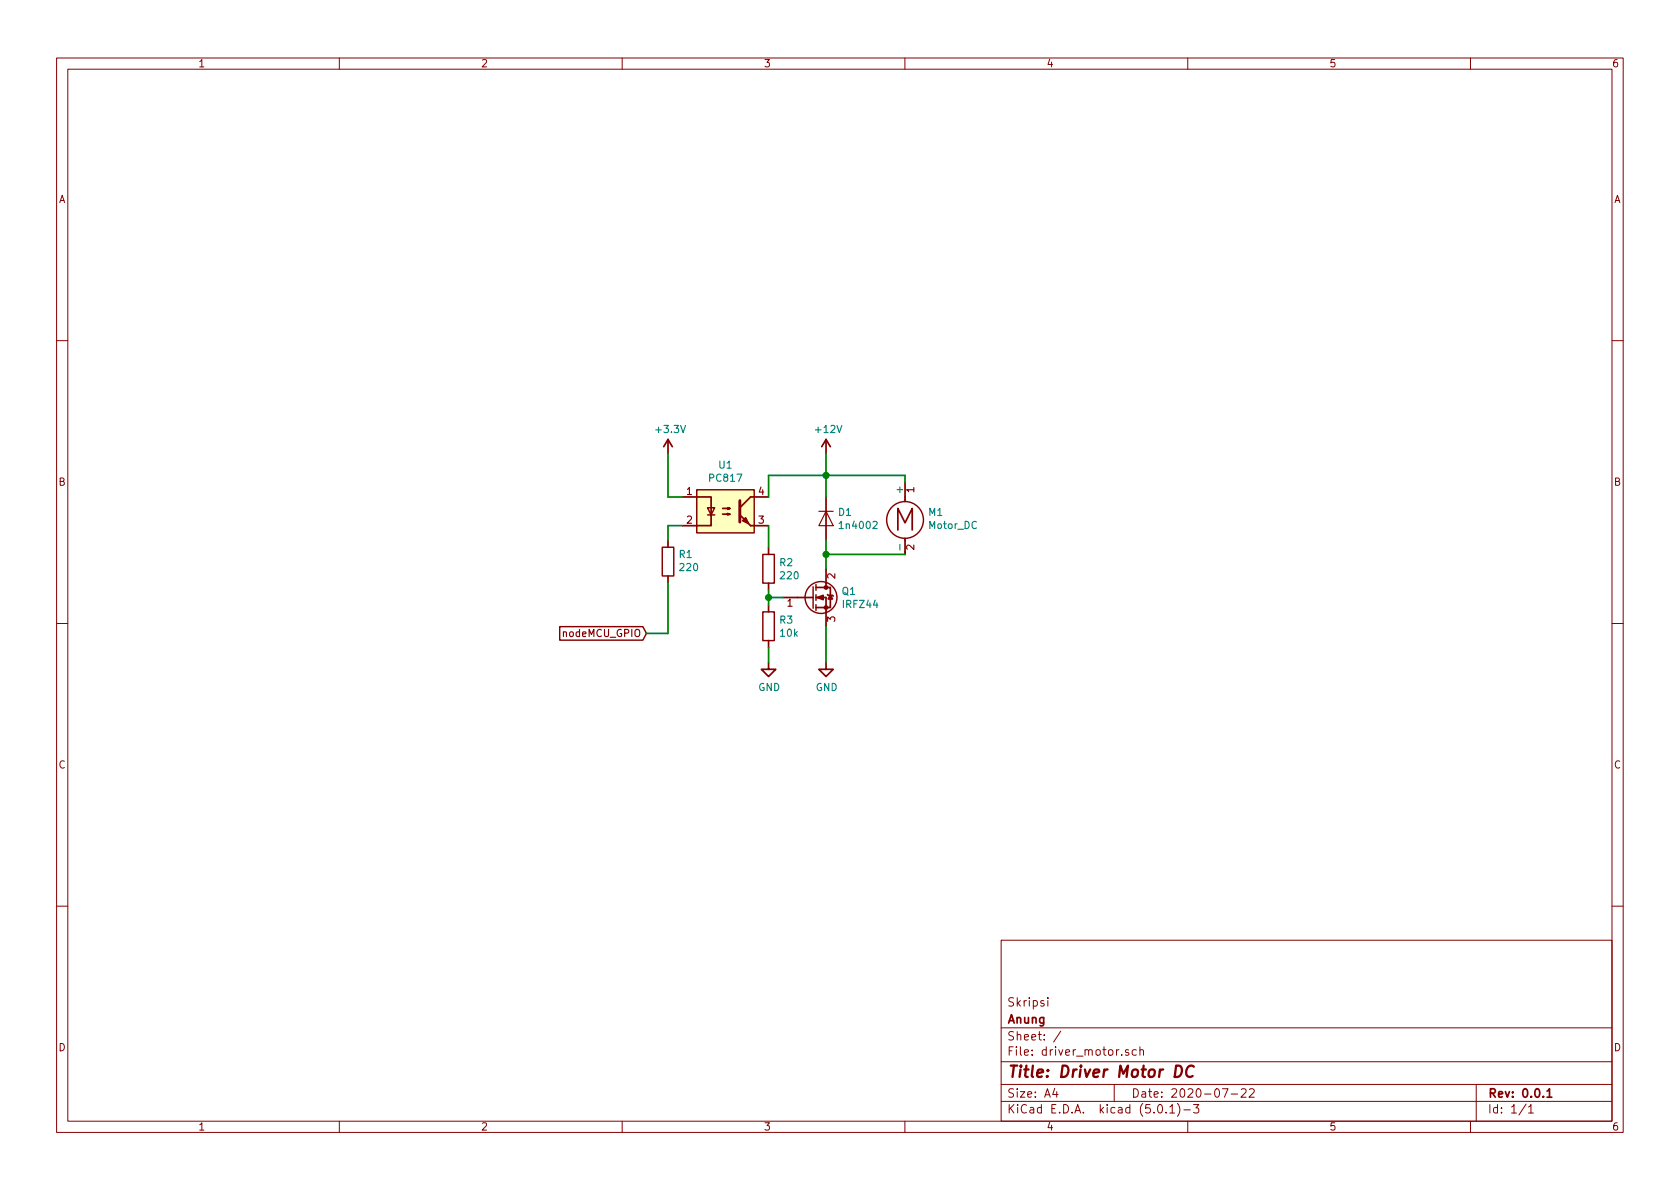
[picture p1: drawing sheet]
EESchema Schematic File Version 4
EELAYER 26 0
EELAYER END
$Descr A4 11693 8268
encoding utf-8
Sheet 1 1
Title "Driver Motor DC"
Date "2020-07-22"
Rev "0.0.1"
Comp "Anung"
Comment1 "Skripsi "
Comment2 ""
Comment3 ""
Comment4 ""
$EndDescr
$Comp
L Device:R R1
U 1 1
P 4650 3900
F 0 "R1" H 4580 3854 50  0000 R CNN
F 1 "220" H 4580 3945 50  0000 R CNN
F 2 "" V 4580 3900 50  0001 C CNN
F 3 "~" H 4650 3900 50  0001 C CNN
	1    4650 3900
	-1   0    0    1   
$EndComp
$Comp
L Isolator:PC817 U1
U 1 1
P 5050 3550
F 0 "U1" H 5050 3875 50  0000 C CNN
F 1 "PC817" H 5050 3784 50  0000 C CNN
F 2 "Package_DIP:DIP-4_W7.62mm" H 4850 3350 50  0001 L CIN
F 3 "http://www.soselectronic.cz/a_info/resource/d/pc817.pdf" H 5050 3550 50  0001 L CNN
	1    5050 3550
	1    0    0    -1  
$EndComp
$Comp
L power:+12V #PWR03
U 1 1
P 5750 3150
F 0 "#PWR03" H 5750 3000 50  0001 C CNN
F 1 "+12V" H 5765 3323 50  0000 C CNN
F 2 "" H 5750 3150 50  0001 C CNN
F 3 "" H 5750 3150 50  0001 C CNN
	1    5750 3150
	1    0    0    -1  
$EndComp
$Comp
L Device:D D1
U 1 1
P 5750 3600
F 0 "D1" V 5704 3679 50  0000 L CNN
F 1 "1n4002" V 5795 3679 50  0000 L CNN
F 2 "" H 5750 3600 50  0001 C CNN
F 3 "~" H 5750 3600 50  0001 C CNN
	1    5750 3600
	0    1    1    0   
$EndComp
$Comp
L Transistor_FET:IRF3205 Q1
U 1 1
P 5650 4150
F 0 "Q1" H 5855 4196 50  0000 L CNN
F 1 "IRFZ44" H 5855 4105 50  0000 L CNN
F 2 "Package_TO_SOT_THT:TO-220-3_Vertical" H 5900 4075 50  0001 L CIN
F 3 "http://www.irf.com/product-info/datasheets/data/irf3205.pdf" H 5650 4150 50  0001 L CNN
	1    5650 4150
	1    0    0    -1  
$EndComp
$Comp
L power:GND #PWR04
U 1 1
P 5750 4600
F 0 "#PWR04" H 5750 4350 50  0001 C CNN
F 1 "GND" H 5755 4427 50  0000 C CNN
F 2 "" H 5750 4600 50  0001 C CNN
F 3 "" H 5750 4600 50  0001 C CNN
	1    5750 4600
	1    0    0    -1  
$EndComp
$Comp
L Device:R R2
U 1 1
P 5350 3950
F 0 "R2" H 5420 3996 50  0000 L CNN
F 1 "220" H 5420 3905 50  0000 L CNN
F 2 "" V 5280 3950 50  0001 C CNN
F 3 "~" H 5350 3950 50  0001 C CNN
	1    5350 3950
	1    0    0    -1  
$EndComp
$Comp
L Device:R R3
U 1 1
P 5350 4350
F 0 "R3" H 5420 4396 50  0000 L CNN
F 1 "10k" H 5420 4305 50  0000 L CNN
F 2 "" V 5280 4350 50  0001 C CNN
F 3 "~" H 5350 4350 50  0001 C CNN
	1    5350 4350
	1    0    0    -1  
$EndComp
$Comp
L power:GND #PWR02
U 1 1
P 5350 4600
F 0 "#PWR02" H 5350 4350 50  0001 C CNN
F 1 "GND" H 5355 4427 50  0000 C CNN
F 2 "" H 5350 4600 50  0001 C CNN
F 3 "" H 5350 4600 50  0001 C CNN
	1    5350 4600
	1    0    0    -1  
$EndComp
Wire Wire Line
	5350 4600 5350 4500
Wire Wire Line
	5350 4200 5350 4150
Wire Wire Line
	5350 4150 5450 4150
Wire Wire Line
	5350 4100 5350 4150
Connection ~ 5350 4150
Wire Wire Line
	5750 4600 5750 4350
Wire Wire Line
	5350 3650 5350 3800
Wire Wire Line
	5350 3450 5350 3300
Wire Wire Line
	5350 3300 5750 3300
Wire Wire Line
	5750 3300 5750 3150
Wire Wire Line
	5750 3450 5750 3300
Connection ~ 5750 3300
Wire Wire Line
	5750 3750 5750 3850
$Comp
L power:+3.3V #PWR01
U 1 1
P 4650 3150
F 0 "#PWR01" H 4650 3000 50  0001 C CNN
F 1 "+3.3V" H 4665 3323 50  0000 C CNN
F 2 "" H 4650 3150 50  0001 C CNN
F 3 "" H 4650 3150 50  0001 C CNN
	1    4650 3150
	1    0    0    -1  
$EndComp
Wire Wire Line
	4650 3150 4650 3450
Wire Wire Line
	4650 3450 4750 3450
Wire Wire Line
	4650 3750 4650 3650
Wire Wire Line
	4650 3650 4750 3650
Text GLabel 4500 4400 0    50   Input ~ 0
nodeMCU_GPIO
Wire Wire Line
	4500 4400 4650 4400
Wire Wire Line
	4650 4400 4650 4050
$Comp
L Motor:Motor_DC M1
U 1 1
P 6300 3550
F 0 "M1" H 6458 3546 50  0000 L CNN
F 1 "Motor_DC" H 6458 3455 50  0000 L CNN
F 2 "" H 6300 3460 50  0001 C CNN
F 3 "~" H 6300 3460 50  0001 C CNN
	1    6300 3550
	1    0    0    -1  
$EndComp
Wire Wire Line
	6300 3350 6300 3300
Wire Wire Line
	6300 3300 5750 3300
Wire Wire Line
	5750 3850 6300 3850
Connection ~ 5750 3850
Wire Wire Line
	5750 3850 5750 3950
$EndSCHEMATC
